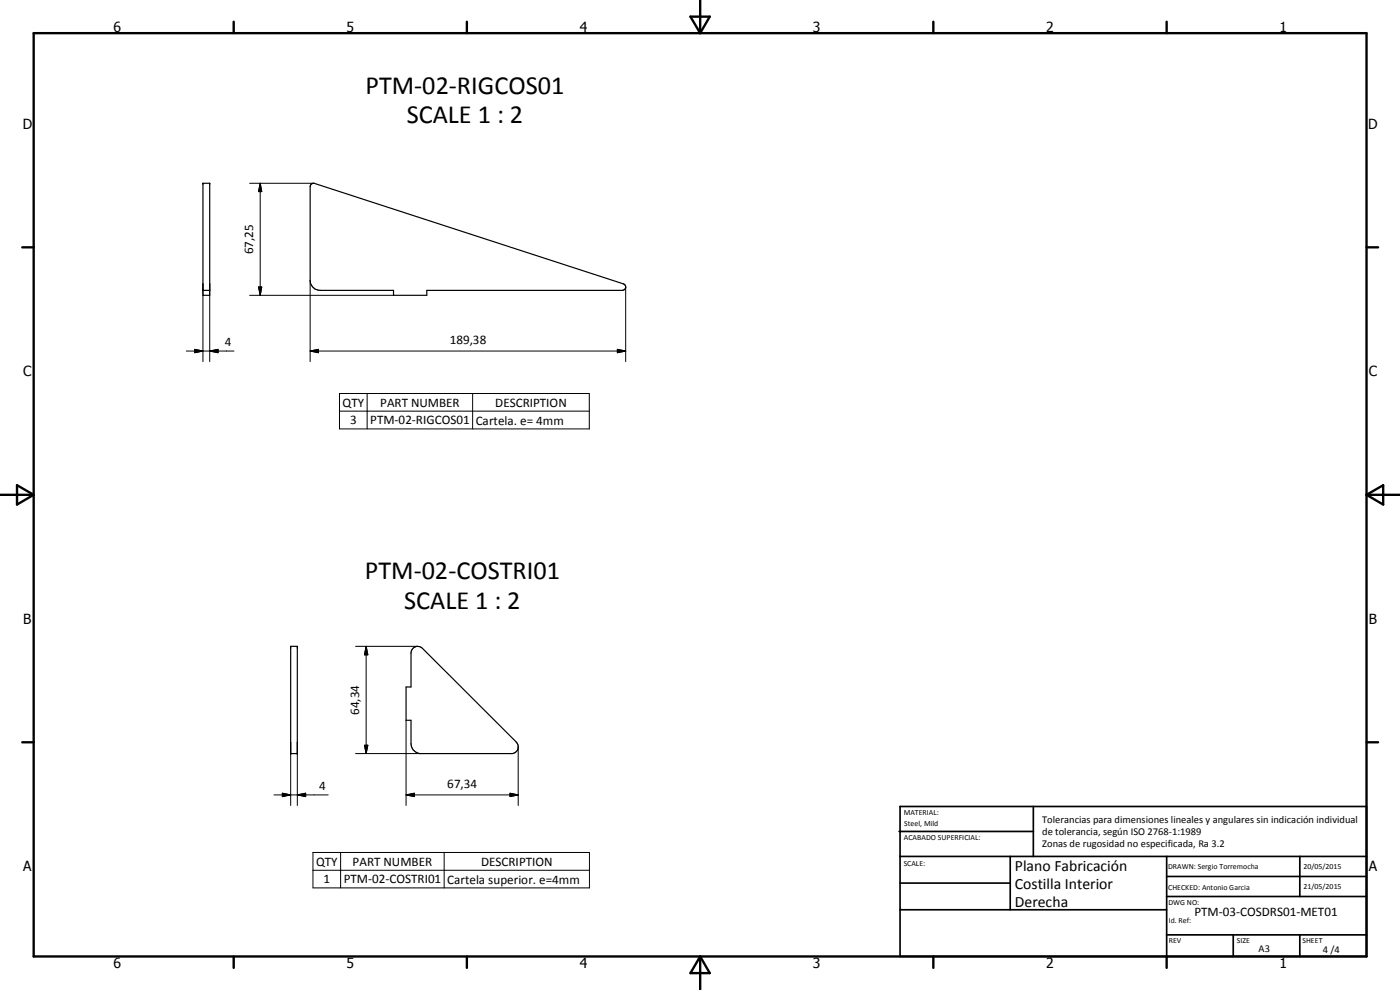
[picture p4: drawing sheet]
<svg xmlns="http://www.w3.org/2000/svg" width="420mm" height="297mm" viewBox="0 0 420 297" stroke-linecap="round" stroke-linejoin="round" font-family="sans-serif">
<path d="M60.9 55h2v33.6h-2zM93.3 55.3l.6-.3h.5l92.7 30.2a1 1 0 0 1 .7 1.1 1 1 0 0 1-1 .8h-58.7v1.5h-10v-1.5h-22a3 3 0 0 1-3-3v-28.1zM60.9 87.1h2M87.2 193.9h2v32.2h-2zM124 194.4a1.99 1.99 0 0 1 2.8 .1l28.2 28.2a2.05 2.05 0 0 1-1.1 3.4h-27.9a3.1 3.1 0 0 1-2.7-3v-7h-1.4v-10h1.4v-10.1l.3-1z" fill="none" stroke="#000" stroke-width=".35"/>
<g fill="#000">
<circle cx="60.9" cy="55" r=".18"/>
<circle cx="62.9" cy="55" r=".18"/>
<circle cx="87.2" cy="226.1" r=".18"/>
<circle cx="89.2" cy="226.1" r=".18"/>
</g>
<g fill="none" stroke="#000" stroke-width=".71">
<path d="M10.1 9.9h400v277.1h-400zM70.1 6.5v3.4M140.1 6.5v3.4M207.2 5h5.8l-2.9 4.9zM210.1 0v9.9M280.1 6.5v3.4M350.1 6.5v3.4M6.7 74.2h3.4M410.1 74.2h3.5M.1 148.5h10M5.1 145.6l5 2.9-5 2.9zM410.1 148.5h10"/>
<path d="M410.1 148.5l5-2.9v5.8zM6.7 222.7h3.4M410.1 222.7h3.5M70.1 287v3.4M140.1 287v3.4M210.1 287v10M210.1 287l2.9 5h-5.8zM280.1 287v3.4M350.1 287v3.4"/>
</g>
<g fill="none" stroke="#000" stroke-width=".51">
<path d="M269.8 249.5h40.3M270.1 242h140v45h-140zM270.1 257h140M303.2 257v16M310.1 242v15M350.1 257v30M390.1 257v12M270.1 265h33.1M270.1 273h80M350.1 269h60M350.1 263h60M350.1 280.5h60"/>
<path d="M370.1 280.5v6.5M390.1 280.5v6.5"/>
</g>
<g fill="none" stroke="#000" stroke-width=".3">
<path d="M74.9 55h19.2M78.1 55l.5 2.5h-1zM78.1 55v33.6M60.9 85.2v23.3M62.9 85.2v23.3M74.9 88.6h43.2M77.6 86.1h1l-.5 2.5zM93.1 84.1v24.4M187.8 86.1v22.4M55.9 105.3h14.3M58.5 104.8l2.4 .5-2.4 .5zM62.9 105.3l2.5-.5v1z"/>
<path d="M93.1 105.3l2.5-.5v1zM93.1 105.3h94.7M101.9 118.1h75v10.6h-75zM110.2 118.1v10.6M141.8 118.1v10.6M185.3 104.8l2.5 .5-2.5 .5zM101.9 123.4h75M106.7 193.9h18.7M109.9 193.9l.5 2.6h-1zM109.9 193.9v32.2M121.9 216.1v25.6M82.2 238.5h16.3"/>
<path d="M84.7 238l2.5 .5-2.5 .5zM87.2 222.7v19M89.2 238.5l2.5-.5v1zM89.2 222.7v19M106.7 226.1h19.7M109.4 223.6h1l-.5 2.5zM121.9 238.5l2.5-.5v1zM121.9 238.5h33.6M153.1 238l2.4 .5-2.4 .5zM155.5 224.1v17.6M93.9 255.8h83v10.6h-83zM102.2 255.8v10.6"/>
<path d="M133.3 255.8v10.6M93.9 261.1h83"/>
</g>
<path d="M78.1 55l.5 2.5h-1zM77.6 86.1h1l-.5 2.5zM58.5 104.8l2.4 .5-2.4 .5zM62.9 105.3l2.5-.5v1zM93.1 105.3l2.5-.5v1zM185.3 104.8l2.5 .5-2.5 .5zM109.9 193.9l.5 2.6h-1zM84.7 238l2.5 .5-2.5 .5zM89.2 238.5l2.5-.5v1zM109.4 223.6h1l-.5 2.5zM121.9 238.5l2.5-.5v1zM153.1 238l2.4 .5-2.4 .5z" fill="#000"/>
<g font-size="7.9">
<text x="109.7" y="28.1">PTM-02-RIGCOS01</text>
<text x="122.1" y="37">SCALE 1 : 2</text>
<text x="109.5" y="173.6">PTM-02-COSTRI01</text>
<text x="121.3" y="182.6">SCALE 1 : 2</text>
</g>
<g font-size="4.7">
<text x="304.6" y="261.2">Plano Fabricación</text>
<text x="304.6" y="266.6">Costilla Interior</text>
<text x="304.6" y="272">Derecha</text>
</g>
<g font-size="4.2">
<text x="34" y="9.6">6</text>
<text x="104" y="9.6">5</text>
<text x="174" y="9.6">4</text>
<text x="244" y="9.6">3</text>
<text x="314" y="9.6">2</text>
<text x="384" y="9.6">1</text>
<text x="6.8" y="38.7">D</text>
<text x="410.6" y="38.7">D</text>
<text x="7" y="112.9">C</text>
<text x="410.8" y="112.9">C</text>
<text x="7" y="187.1">B</text>
<text x="410.8" y="187.1">B</text>
<text x="7" y="261.4">A</text>
<text x="410.8" y="261.4">A</text>
<text x="34" y="290.4">6</text>
<text x="104" y="290.4">5</text>
<text x="174" y="290.4">4</text>
<text x="244" y="290.4">3</text>
<text x="314" y="290.4">2</text>
<text x="384" y="290.4">1</text>
</g>
<g font-size="3.9">
<text x="76" y="76.3" transform="rotate(-90 76 76.3)">67,25</text>
<text x="67.5" y="103.8">4</text>
<text x="135" y="103.3">189,38</text>
<text x="102.8" y="122">QTY</text>
<text x="114.1" y="122">PART NUMBER</text>
<text x="148.6" y="122">DESCRIPTION</text>
<text x="105.1" y="127.3">3</text>
<text x="111.1" y="127.3">PTM-02-RIGCOS01</text>
<text x="142.8" y="127.4">Cartela. e= 4mm</text>
<text x="107.8" y="214.5" transform="rotate(-90 107.8 214.5)">64,34</text>
<text x="95.7" y="237">4</text>
<text x="134.2" y="236.5">67,34</text>
<text x="94.9" y="259.7">QTY</text>
<text x="105.8" y="259.7">PART NUMBER</text>
<text x="144.4" y="259.7">DESCRIPTION</text>
<text x="97.1" y="265">1</text>
<text x="103.2" y="265">PTM-02-COSTRI01</text>
<text x="134.2" y="265.1">Cartela superior. e=4mm</text>
<text x="358.5" y="275">PTM-03-COSDRS01-MET01</text>
</g>
<g font-size="3.1">
<text x="312.7" y="246.8">Tolerancias para dimensiones lineales y angulares sin indicación individual</text>
<text x="312.7" y="250.4">de tolerancia, según ISO 2768-1:1989</text>
<text x="312.7" y="254">Zonas de rugosidad no especificada, Ra 3.2</text>
<text x="377.7" y="285.6">A3</text>
<text x="397" y="285.9">4 /4</text>
</g>
<g font-size="2.4">
<text x="271.2" y="244.4">MATERIAL:</text>
<text x="271.3" y="252">ACABADO SUPERFICIAL:</text>
<text x="271.4" y="247.9">Steel, Mild</text>
<text x="271.2" y="259.7">SCALE:</text>
<text x="350.6" y="260.8">DRAWN: Sergio Torremocha</text>
<text x="391.2" y="260.6">20/05/2015</text>
<text x="350.6" y="267">CHECKED: Antonio Garcia</text>
<text x="391.2" y="266.7">21/05/2015</text>
<text x="350.6" y="271.4">DWG NO:</text>
<text x="350.8" y="276.9">Id. Ref:</text>
<text x="350.8" y="282.8">REV</text>
<text x="371.2" y="282.9">SIZE</text>
<text x="390.9" y="282.9">SHEET</text>
</g>
</svg>
